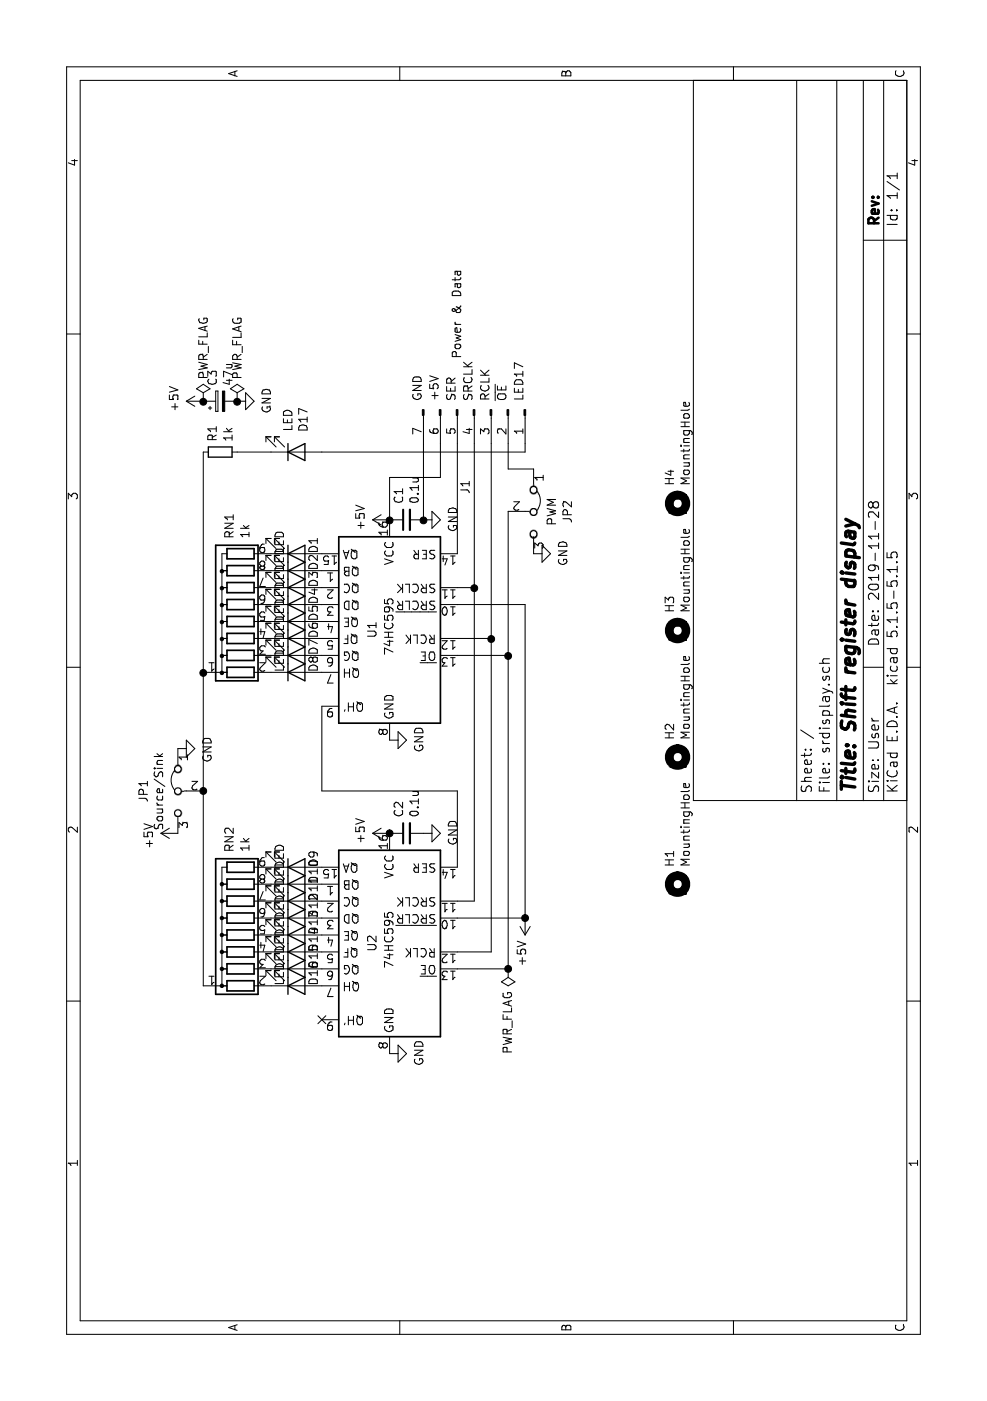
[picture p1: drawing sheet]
EESchema Schematic File Version 4
EELAYER 30 0
EELAYER END
$Descr User 8268 5827
encoding utf-8
Sheet 1 1
Title "Shift register display"
Date "2019-11-28"
Rev ""
Comp ""
Comment1 ""
Comment2 ""
Comment3 ""
Comment4 ""
$EndDescr
$Comp
L 74xx:74LS595 U1
U 1 1
P 4600 2300
F 0 "U1" V 4700 2200 50  0000 L CNN
F 1 "74HC595" V 4600 2100 50  0000 L CNN
F 2 "Package_DIP:DIP-16_W7.62mm" H 4600 2300 50  0001 C CNN
F 3 "http://www.ti.com/lit/gpn/sn74ls595" H 4600 2300 50  0001 C CNN
	1    4600 2300
	0    1    -1   0   
$EndComp
$Comp
L Device:R_Network08 RN1
U 1 1
P 4700 1400
F 0 "RN1" H 5088 1446 50  0000 L CNN
F 1 "1k" H 5088 1355 50  0000 L CNN
F 2 "Resistor_THT:R_Array_SIP9" V 5175 1400 50  0001 C CNN
F 3 "http://www.vishay.com/docs/31509/csc.pdf" H 4700 1400 50  0001 C CNN
	1    4700 1400
	1    0    0    -1  
$EndComp
$Comp
L Device:LED D8
U 1 1
P 4300 1750
F 0 "D8" V 4400 1750 50  0000 R CNN
F 1 "LED" V 4200 1750 50  0000 R CNN
F 2 "LED_THT:LED_D3.0mm" H 4300 1750 50  0001 C CNN
F 3 "~" H 4300 1750 50  0001 C CNN
	1    4300 1750
	0    -1   1    0   
$EndComp
$Comp
L Device:LED D7
U 1 1
P 4400 1750
F 0 "D7" V 4500 1750 50  0000 R CNN
F 1 "LED" V 4300 1750 50  0000 R CNN
F 2 "LED_THT:LED_D3.0mm" H 4400 1750 50  0001 C CNN
F 3 "~" H 4400 1750 50  0001 C CNN
	1    4400 1750
	0    -1   1    0   
$EndComp
$Comp
L Device:LED D6
U 1 1
P 4500 1750
F 0 "D6" V 4600 1750 50  0000 R CNN
F 1 "LED" V 4400 1750 50  0000 R CNN
F 2 "LED_THT:LED_D3.0mm" H 4500 1750 50  0001 C CNN
F 3 "~" H 4500 1750 50  0001 C CNN
	1    4500 1750
	0    -1   1    0   
$EndComp
$Comp
L Device:LED D5
U 1 1
P 4600 1750
F 0 "D5" V 4700 1750 50  0000 R CNN
F 1 "LED" V 4500 1750 50  0000 R CNN
F 2 "LED_THT:LED_D3.0mm" H 4600 1750 50  0001 C CNN
F 3 "~" H 4600 1750 50  0001 C CNN
	1    4600 1750
	0    -1   1    0   
$EndComp
$Comp
L Device:LED D4
U 1 1
P 4700 1750
F 0 "D4" V 4800 1750 50  0000 R CNN
F 1 "LED" V 4600 1750 50  0000 R CNN
F 2 "LED_THT:LED_D3.0mm" H 4700 1750 50  0001 C CNN
F 3 "~" H 4700 1750 50  0001 C CNN
	1    4700 1750
	0    -1   1    0   
$EndComp
$Comp
L Device:LED D3
U 1 1
P 4800 1750
F 0 "D3" V 4900 1750 50  0000 R CNN
F 1 "LED" V 4700 1750 50  0000 R CNN
F 2 "LED_THT:LED_D3.0mm" H 4800 1750 50  0001 C CNN
F 3 "~" H 4800 1750 50  0001 C CNN
	1    4800 1750
	0    -1   1    0   
$EndComp
$Comp
L Device:LED D2
U 1 1
P 4900 1750
F 0 "D2" V 5000 1750 50  0000 R CNN
F 1 "LED" V 4800 1750 50  0000 R CNN
F 2 "LED_THT:LED_D3.0mm" H 4900 1750 50  0001 C CNN
F 3 "~" H 4900 1750 50  0001 C CNN
	1    4900 1750
	0    -1   1    0   
$EndComp
$Comp
L Device:LED D1
U 1 1
P 5000 1750
F 0 "D1" V 5100 1750 50  0000 R CNN
F 1 "LED" V 4900 1750 50  0000 R CNN
F 2 "LED_THT:LED_D3.0mm" H 5000 1750 50  0001 C CNN
F 3 "~" H 5000 1750 50  0001 C CNN
	1    5000 1750
	0    -1   1    0   
$EndComp
$Comp
L power:+5V #PWR05
U 1 1
P 3350 2300
F 0 "#PWR05" H 3350 2150 50  0001 C CNN
F 1 "+5V" H 3365 2473 50  0000 C CNN
F 2 "" H 3350 2300 50  0001 C CNN
F 3 "" H 3350 2300 50  0001 C CNN
	1    3350 2300
	1    0    0    -1  
$EndComp
$Comp
L power:+5V #PWR03
U 1 1
P 5200 2300
F 0 "#PWR03" H 5200 2150 50  0001 C CNN
F 1 "+5V" H 5215 2473 50  0000 C CNN
F 2 "" H 5200 2300 50  0001 C CNN
F 3 "" H 5200 2300 50  0001 C CNN
	1    5200 2300
	1    0    0    -1  
$EndComp
$Comp
L power:GND #PWR06
U 1 1
P 2050 2300
F 0 "#PWR06" H 2050 2050 50  0001 C CNN
F 1 "GND" H 2055 2127 50  0000 C CNN
F 2 "" H 2050 2300 50  0001 C CNN
F 3 "" H 2050 2300 50  0001 C CNN
	1    2050 2300
	1    0    0    -1  
$EndComp
$Comp
L power:GND #PWR04
U 1 1
P 3900 2300
F 0 "#PWR04" H 3900 2050 50  0001 C CNN
F 1 "GND" H 3905 2127 50  0000 C CNN
F 2 "" H 3900 2300 50  0001 C CNN
F 3 "" H 3900 2300 50  0001 C CNN
	1    3900 2300
	1    0    0    -1  
$EndComp
$Comp
L power:PWR_FLAG #FLG02
U 1 1
P 5900 1400
F 0 "#FLG02" H 5900 1475 50  0001 C CNN
F 1 "PWR_FLAG" V 5900 1527 50  0000 L CNN
F 2 "" H 5900 1400 50  0001 C CNN
F 3 "~" H 5900 1400 50  0001 C CNN
	1    5900 1400
	0    1    1    0   
$EndComp
$Comp
L power:PWR_FLAG #FLG01
U 1 1
P 5900 1200
F 0 "#FLG01" H 5900 1275 50  0001 C CNN
F 1 "PWR_FLAG" V 5900 1328 50  0000 L CNN
F 2 "" H 5900 1200 50  0001 C CNN
F 3 "~" H 5900 1200 50  0001 C CNN
	1    5900 1200
	0    1    1    0   
$EndComp
Connection ~ 5200 2300
Wire Wire Line
	3150 2700 3600 2700
Wire Wire Line
	3600 2700 3600 1900
Wire Wire Line
	2950 2800 2950 2700
Wire Wire Line
	4800 2700 4800 2800
Connection ~ 4800 2800
Wire Wire Line
	4800 2800 2950 2800
Wire Wire Line
	2850 2700 2850 3100
Wire Wire Line
	4700 3100 4700 2700
Wire Wire Line
	2650 2700 2650 2900
Wire Wire Line
	4500 2700 4500 2900
Connection ~ 4500 2900
$Comp
L power:+5V #PWR07
U 1 1
P 2850 3100
F 0 "#PWR07" H 2850 2950 50  0001 C CNN
F 1 "+5V" V 2865 3228 50  0000 L CNN
F 2 "" H 2850 3100 50  0001 C CNN
F 3 "" H 2850 3100 50  0001 C CNN
	1    2850 3100
	0    -1   -1   0   
$EndComp
Wire Wire Line
	2550 2700 2550 3000
Wire Wire Line
	4400 2700 4400 3000
$Comp
L Connector:Conn_01x07_Male J1
U 1 1
P 5850 2800
F 0 "J1" H 6350 2750 50  0000 R CNN
F 1 "Power & Data" H 5550 2700 50  0000 R CNN
F 2 "Connector_PinHeader_2.54mm:PinHeader_1x07_P2.54mm_Horizontal" H 5850 2800 50  0001 C CNN
F 3 "~" H 5850 2800 50  0001 C CNN
	1    5850 2800
	-1   0    0    1   
$EndComp
Wire Wire Line
	2550 3000 4400 3000
Wire Wire Line
	2650 2900 4500 2900
Wire Wire Line
	3600 1900 4100 1900
Wire Wire Line
	2850 3100 4700 3100
Connection ~ 2850 3100
$Comp
L Device:C_Small C2
U 1 1
P 3350 2400
F 0 "C2" H 3442 2446 50  0000 L CNN
F 1 "0.1u" H 3442 2355 50  0000 L CNN
F 2 "Capacitor_THT:C_Rect_L7.0mm_W2.0mm_P5.00mm" H 3350 2400 50  0001 C CNN
F 3 "~" H 3350 2400 50  0001 C CNN
	1    3350 2400
	1    0    0    -1  
$EndComp
$Comp
L Device:C_Small C1
U 1 1
P 5200 2400
F 0 "C1" H 5292 2446 50  0000 L CNN
F 1 "0.1u" H 5292 2355 50  0000 L CNN
F 2 "Capacitor_THT:C_Rect_L7.0mm_W2.0mm_P5.00mm" H 5200 2400 50  0001 C CNN
F 3 "~" H 5200 2400 50  0001 C CNN
	1    5200 2400
	1    0    0    -1  
$EndComp
$Comp
L power:GND #PWR0101
U 1 1
P 3350 2500
F 0 "#PWR0101" H 3350 2250 50  0001 C CNN
F 1 "GND" H 3355 2327 50  0000 C CNN
F 2 "" H 3350 2500 50  0001 C CNN
F 3 "" H 3350 2500 50  0001 C CNN
	1    3350 2500
	1    0    0    -1  
$EndComp
$Comp
L power:GND #PWR0102
U 1 1
P 5200 2500
F 0 "#PWR0102" H 5200 2250 50  0001 C CNN
F 1 "GND" H 5205 2327 50  0000 C CNN
F 2 "" H 5200 2500 50  0001 C CNN
F 3 "" H 5200 2500 50  0001 C CNN
	1    5200 2500
	1    0    0    -1  
$EndComp
$Comp
L Device:CP_Small C3
U 1 1
P 5900 1300
F 0 "C3" H 5988 1346 50  0000 L CNN
F 1 "47u" H 5988 1255 50  0000 L CNN
F 2 "Capacitor_THT:CP_Radial_D5.0mm_P2.50mm" H 5900 1300 50  0001 C CNN
F 3 "~" H 5900 1300 50  0001 C CNN
	1    5900 1300
	1    0    0    -1  
$EndComp
$Comp
L power:GND #PWR0103
U 1 1
P 5900 1400
F 0 "#PWR0103" H 5900 1150 50  0001 C CNN
F 1 "GND" H 5905 1227 50  0000 C CNN
F 2 "" H 5900 1400 50  0001 C CNN
F 3 "" H 5900 1400 50  0001 C CNN
	1    5900 1400
	1    0    0    -1  
$EndComp
Wire Wire Line
	5200 2300 5450 2300
Wire Wire Line
	5450 2300 5450 2600
Connection ~ 5200 2500
Wire Wire Line
	5200 2500 5650 2500
Wire Wire Line
	5450 2600 5650 2600
Wire Wire Line
	5000 2700 5650 2700
Wire Wire Line
	4800 2800 5650 2800
Wire Wire Line
	4500 2900 5650 2900
$Comp
L Device:R_Small R1
U 1 1
P 5600 1300
F 0 "R1" H 5659 1346 50  0000 L CNN
F 1 "1k" H 5659 1255 50  0000 L CNN
F 2 "Resistor_THT:R_Axial_DIN0207_L6.3mm_D2.5mm_P10.16mm_Horizontal" H 5600 1300 50  0001 C CNN
F 3 "~" H 5600 1300 50  0001 C CNN
	1    5600 1300
	1    0    0    -1  
$EndComp
$Comp
L Device:LED D17
U 1 1
P 5600 1750
F 0 "D17" V 5639 1632 50  0000 R CNN
F 1 "LED" V 5548 1632 50  0000 R CNN
F 2 "LED_THT:LED_D3.0mm" H 5600 1750 50  0001 C CNN
F 3 "~" H 5600 1750 50  0001 C CNN
	1    5600 1750
	0    -1   1    0   
$EndComp
Wire Wire Line
	5600 1400 5600 1600
$Comp
L Mechanical:MountingHole H1
U 1 1
P 3050 4000
F 0 "H1" H 3150 4046 50  0000 L CNN
F 1 "MountingHole" H 3150 3955 50  0000 L CNN
F 2 "MountingHole:MountingHole_3mm_Pad" H 3050 4000 50  0001 C CNN
F 3 "~" H 3050 4000 50  0001 C CNN
	1    3050 4000
	1    0    0    -1  
$EndComp
$Comp
L Mechanical:MountingHole H2
U 1 1
P 3800 4000
F 0 "H2" H 3900 4046 50  0000 L CNN
F 1 "MountingHole" H 3900 3955 50  0000 L CNN
F 2 "MountingHole:MountingHole_3mm_Pad" H 3800 4000 50  0001 C CNN
F 3 "~" H 3800 4000 50  0001 C CNN
	1    3800 4000
	1    0    0    -1  
$EndComp
$Comp
L power:GND #PWR0104
U 1 1
P 5000 3150
F 0 "#PWR0104" H 5000 2900 50  0001 C CNN
F 1 "GND" H 5005 2977 50  0000 C CNN
F 2 "" H 5000 3150 50  0001 C CNN
F 3 "" H 5000 3150 50  0001 C CNN
	1    5000 3150
	1    0    0    -1  
$EndComp
Text Notes 5900 2500 0    50   ~ 0
GND
Text Notes 5900 2600 0    50   ~ 0
+5V
Text Notes 5900 2700 0    50   ~ 0
SER
Text Notes 5900 2800 0    50   ~ 0
SRCLK
Text Notes 5900 2900 0    50   ~ 0
RCLK
Text Notes 5900 3100 0    50   ~ 0
LED17
Text Notes 5900 3000 0    50   ~ 0
~OE~
Wire Wire Line
	2450 1200 3600 1200
$Comp
L power:+5V #PWR0105
U 1 1
P 5900 1200
F 0 "#PWR0105" H 5900 1050 50  0001 C CNN
F 1 "+5V" H 5915 1373 50  0000 C CNN
F 2 "" H 5900 1200 50  0001 C CNN
F 3 "" H 5900 1200 50  0001 C CNN
	1    5900 1200
	1    0    0    -1  
$EndComp
Connection ~ 5900 1200
Wire Wire Line
	3600 1200 4300 1200
Connection ~ 3600 1200
$Comp
L Mechanical:MountingHole H3
U 1 1
P 4550 4000
F 0 "H3" H 4650 4046 50  0000 L CNN
F 1 "MountingHole" H 4650 3955 50  0000 L CNN
F 2 "MountingHole:MountingHole_3mm_Pad" H 4550 4000 50  0001 C CNN
F 3 "~" H 4550 4000 50  0001 C CNN
	1    4550 4000
	1    0    0    -1  
$EndComp
Wire Wire Line
	4300 1200 5600 1200
Connection ~ 4300 1200
$Comp
L Jumper:Jumper_3_Bridged12 JP2
U 1 1
P 5250 3150
F 0 "JP2" H 5250 3354 50  0000 C CNN
F 1 "PWM" H 5250 3263 50  0000 C CNN
F 2 "Connector_PinHeader_2.54mm:PinHeader_1x03_P2.54mm_Vertical" H 5250 3150 50  0001 C CNN
F 3 "~" H 5250 3150 50  0001 C CNN
	1    5250 3150
	-1   0    0    1   
$EndComp
Wire Wire Line
	4400 3000 5250 3000
Connection ~ 4400 3000
$Comp
L power:PWR_FLAG #FLG0101
U 1 1
P 2550 3000
F 0 "#FLG0101" H 2550 3075 50  0001 C CNN
F 1 "PWR_FLAG" V 2550 3127 50  0000 L CNN
F 2 "" H 2550 3000 50  0001 C CNN
F 3 "~" H 2550 3000 50  0001 C CNN
	1    2550 3000
	0    -1   -1   0   
$EndComp
Connection ~ 2550 3000
$Comp
L Mechanical:MountingHole H4
U 1 1
P 5300 4000
F 0 "H4" H 5400 4046 50  0000 L CNN
F 1 "MountingHole" H 5400 3955 50  0000 L CNN
F 2 "MountingHole:MountingHole_3mm_Pad" H 5300 4000 50  0001 C CNN
F 3 "~" H 5300 4000 50  0001 C CNN
	1    5300 4000
	1    0    0    -1  
$EndComp
Connection ~ 3350 2300
$Comp
L Device:LED D16
U 1 1
P 2450 1750
F 0 "D16" V 2550 1750 50  0000 R CNN
F 1 "LED" V 2350 1750 50  0000 R CNN
F 2 "LED_THT:LED_D3.0mm" H 2450 1750 50  0001 C CNN
F 3 "~" H 2450 1750 50  0001 C CNN
	1    2450 1750
	0    -1   1    0   
$EndComp
$Comp
L Device:LED D15
U 1 1
P 2550 1750
F 0 "D15" V 2650 1750 50  0000 R CNN
F 1 "LED" V 2450 1750 50  0000 R CNN
F 2 "LED_THT:LED_D3.0mm" H 2550 1750 50  0001 C CNN
F 3 "~" H 2550 1750 50  0001 C CNN
	1    2550 1750
	0    -1   1    0   
$EndComp
$Comp
L Device:LED D14
U 1 1
P 2650 1750
F 0 "D14" V 2750 1750 50  0000 R CNN
F 1 "LED" V 2550 1750 50  0000 R CNN
F 2 "LED_THT:LED_D3.0mm" H 2650 1750 50  0001 C CNN
F 3 "~" H 2650 1750 50  0001 C CNN
	1    2650 1750
	0    -1   1    0   
$EndComp
$Comp
L Device:LED D13
U 1 1
P 2750 1750
F 0 "D13" V 2850 1750 50  0000 R CNN
F 1 "LED" V 2650 1750 50  0000 R CNN
F 2 "LED_THT:LED_D3.0mm" H 2750 1750 50  0001 C CNN
F 3 "~" H 2750 1750 50  0001 C CNN
	1    2750 1750
	0    -1   1    0   
$EndComp
NoConn ~ 2250 1900
$Comp
L Device:LED D12
U 1 1
P 2850 1750
F 0 "D12" V 2950 1750 50  0000 R CNN
F 1 "LED" V 2750 1750 50  0000 R CNN
F 2 "LED_THT:LED_D3.0mm" H 2850 1750 50  0001 C CNN
F 3 "~" H 2850 1750 50  0001 C CNN
	1    2850 1750
	0    -1   1    0   
$EndComp
$Comp
L Device:LED D9
U 1 1
P 3150 1750
F 0 "D9" V 3250 1750 50  0000 R CNN
F 1 "LED" V 3050 1750 50  0000 R CNN
F 2 "LED_THT:LED_D3.0mm" H 3150 1750 50  0001 C CNN
F 3 "~" H 3150 1750 50  0001 C CNN
	1    3150 1750
	0    -1   1    0   
$EndComp
$Comp
L Device:LED D10
U 1 1
P 3050 1750
F 0 "D10" V 3150 1750 50  0000 R CNN
F 1 "LED" V 2950 1750 50  0000 R CNN
F 2 "LED_THT:LED_D3.0mm" H 3050 1750 50  0001 C CNN
F 3 "~" H 3050 1750 50  0001 C CNN
	1    3050 1750
	0    -1   1    0   
$EndComp
$Comp
L Device:LED D11
U 1 1
P 2950 1750
F 0 "D11" V 3050 1750 50  0000 R CNN
F 1 "LED" V 2850 1750 50  0000 R CNN
F 2 "LED_THT:LED_D3.0mm" H 2950 1750 50  0001 C CNN
F 3 "~" H 2950 1750 50  0001 C CNN
	1    2950 1750
	0    -1   1    0   
$EndComp
$Comp
L Device:R_Network08 RN2
U 1 1
P 2850 1400
F 0 "RN2" H 3238 1446 50  0000 L CNN
F 1 "1k" H 3238 1355 50  0000 L CNN
F 2 "Resistor_THT:R_Array_SIP9" V 3325 1400 50  0001 C CNN
F 3 "http://www.vishay.com/docs/31509/csc.pdf" H 2850 1400 50  0001 C CNN
	1    2850 1400
	1    0    0    -1  
$EndComp
$Comp
L 74xx:74LS595 U2
U 1 1
P 2750 2300
F 0 "U2" V 2850 2200 50  0000 L CNN
F 1 "74HC595" V 2750 2100 50  0000 L CNN
F 2 "Package_DIP:DIP-16_W7.62mm" H 2750 2300 50  0001 C CNN
F 3 "http://www.ti.com/lit/gpn/sn74ls595" H 2750 2300 50  0001 C CNN
	1    2750 2300
	0    1    -1   0   
$EndComp
$Comp
L power:GND #PWR0106
U 1 1
P 3850 1050
F 0 "#PWR0106" H 3850 800 50  0001 C CNN
F 1 "GND" H 3855 877 50  0000 C CNN
F 2 "" H 3850 1050 50  0001 C CNN
F 3 "" H 3850 1050 50  0001 C CNN
	1    3850 1050
	-1   0    0    -1  
$EndComp
$Comp
L power:+5V #PWR02
U 1 1
P 3350 1050
F 0 "#PWR02" H 3350 900 50  0001 C CNN
F 1 "+5V" H 3365 1223 50  0000 C CNN
F 2 "" H 3350 1050 50  0001 C CNN
F 3 "" H 3350 1050 50  0001 C CNN
	1    3350 1050
	-1   0    0    -1  
$EndComp
$Comp
L Jumper:Jumper_3_Bridged12 JP1
U 1 1
P 3600 1050
F 0 "JP1" H 3600 1254 50  0000 C CNN
F 1 "Source/Sink" H 3600 1163 50  0000 C CNN
F 2 "Connectors:1X03" H 3600 1050 50  0001 C CNN
F 3 "~" H 3600 1050 50  0001 C CNN
	1    3600 1050
	-1   0    0    -1  
$EndComp
Wire Wire Line
	5600 3100 5650 3100
Wire Wire Line
	5600 1900 5600 3100
Wire Wire Line
	5650 3000 5500 3000
Wire Wire Line
	5500 3000 5500 3150
Connection ~ 5900 1400
$EndSCHEMATC
